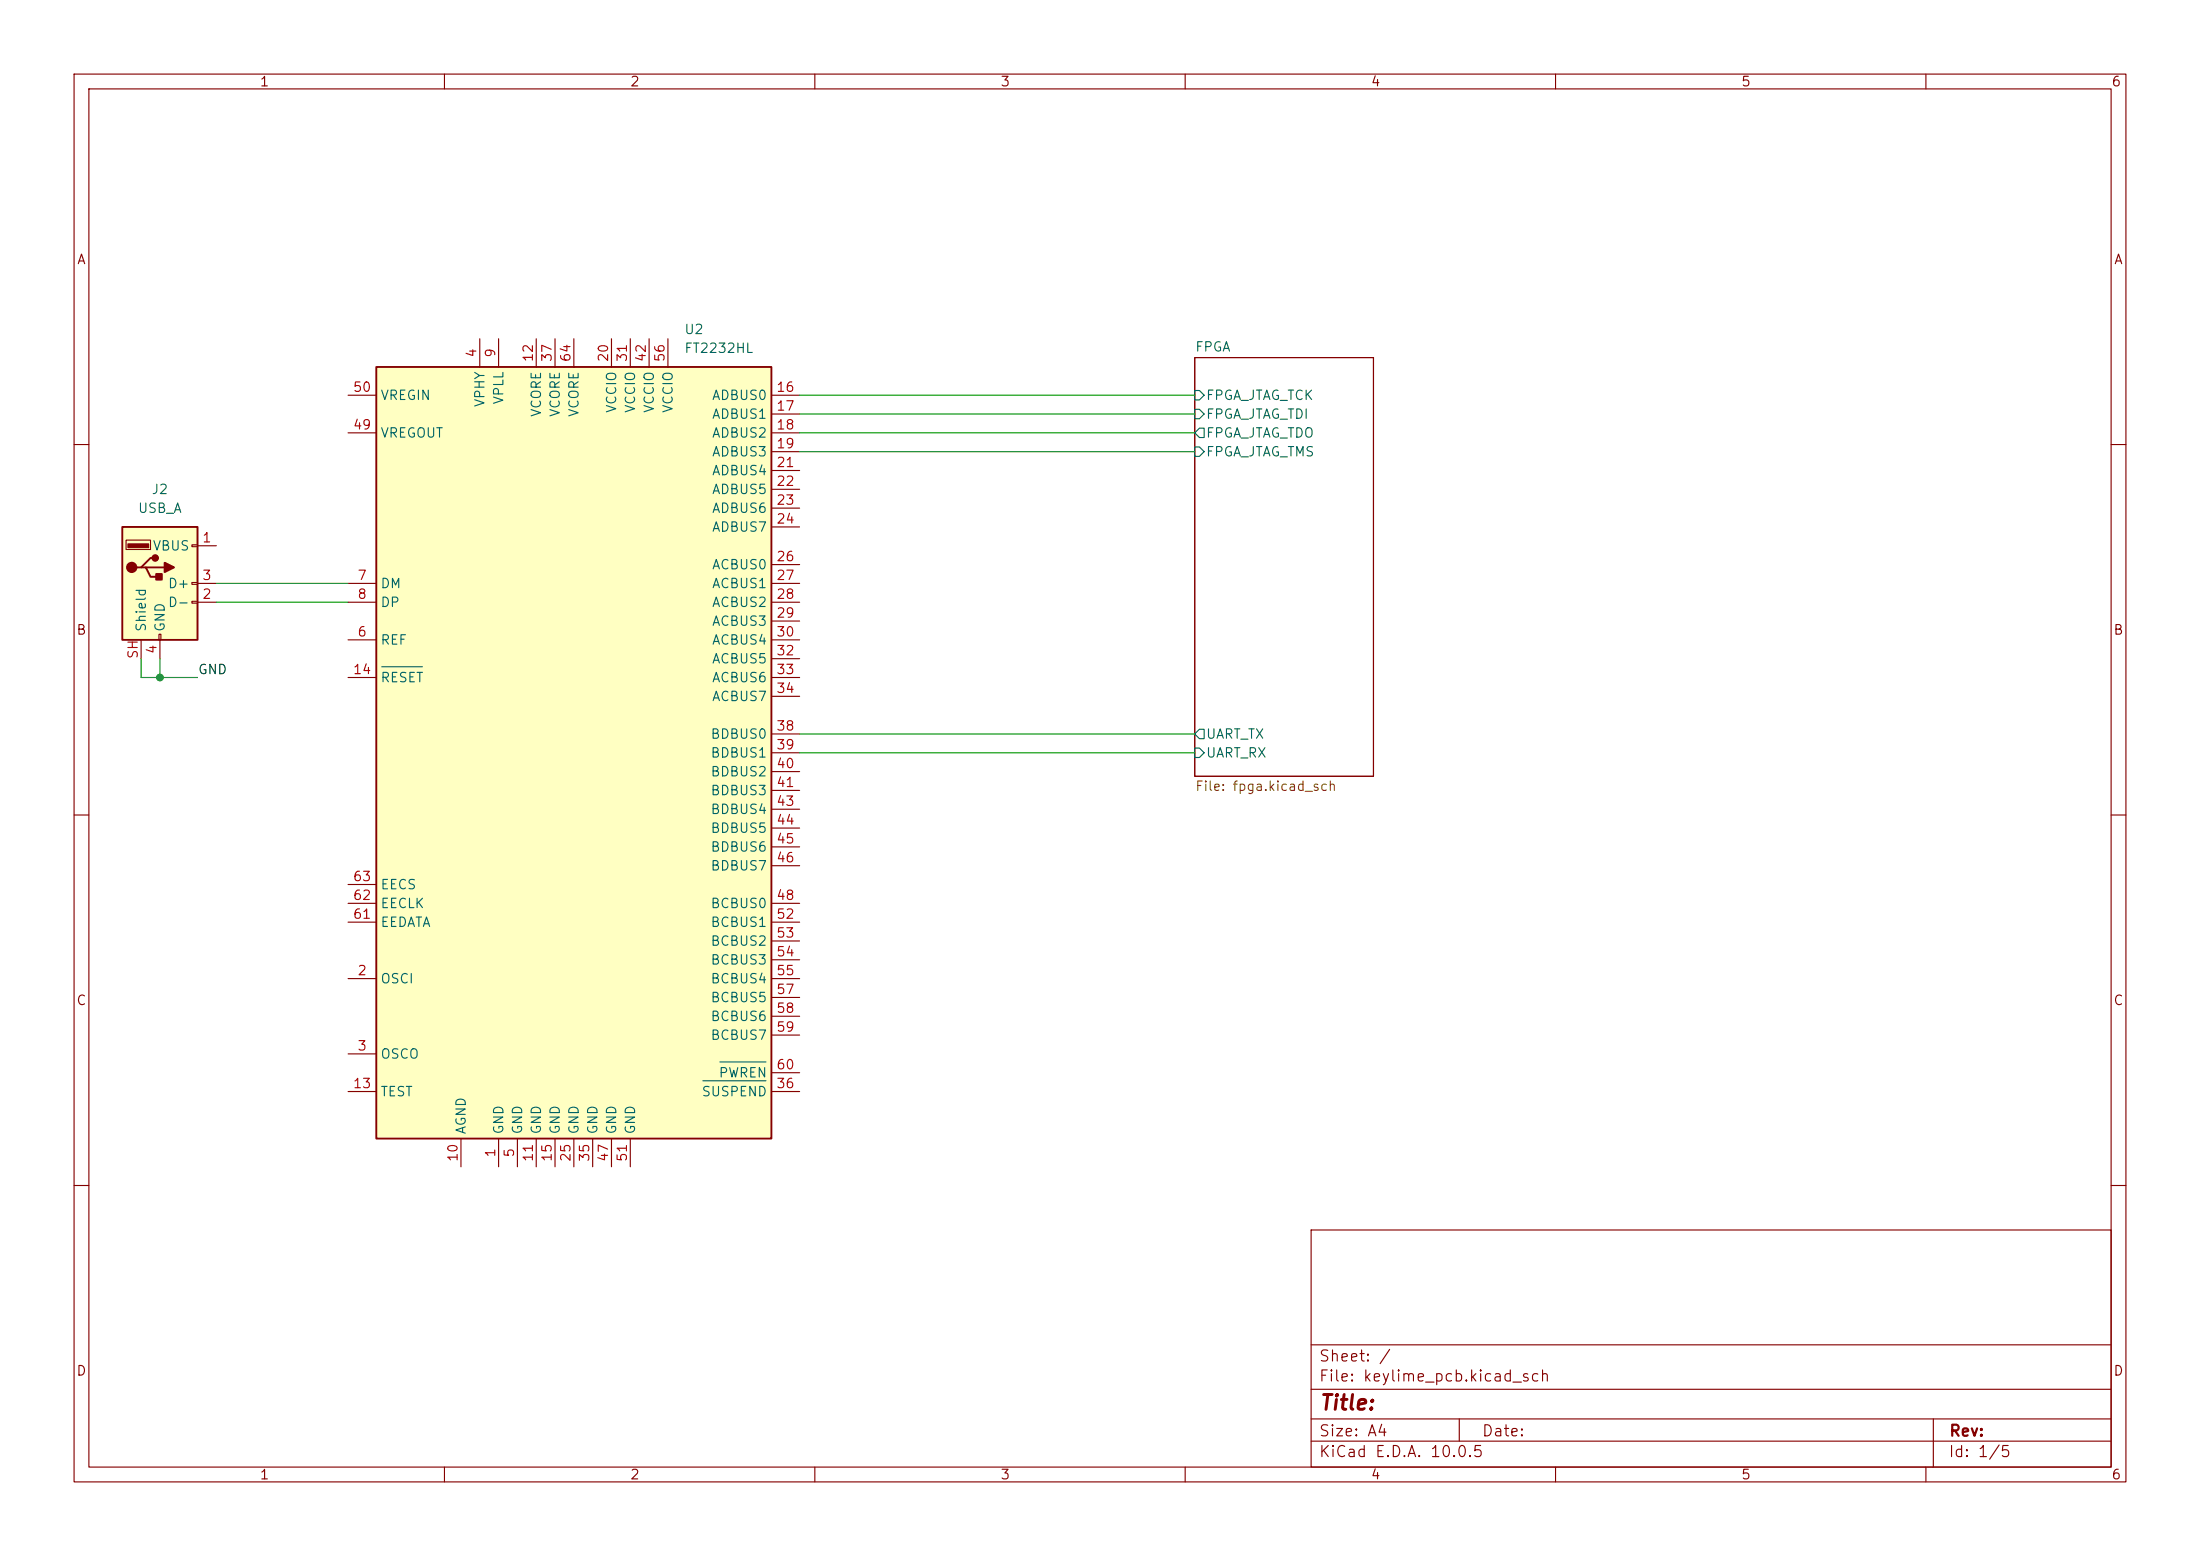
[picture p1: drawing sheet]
(kicad_sch
 (version 20260306)
 (generator "eeschema")
 (generator_version "10.0")
 (paper "A4")
 (lib_symbols
  (symbol "Connector:USB_A"
   (pin_names
    (offset 1.016)) (exclude_from_sim no) (in_bom yes) (on_board yes)
   (in_pos_files yes)
   (duplicate_pin_numbers_are_jumpers no)
   (property "Reference" "J" (at -5.08 11.43 0) (show_name no) (do_not_autoplace no) (effects (font (size 1.27 1.27)) (justify left)))
   (property "Value" "USB_A" (at -5.08 8.89 0) (show_name no) (do_not_autoplace no) (effects (font (size 1.27 1.27)) (justify left)))
   (property "Footprint" "" (at 3.81 -1.27 0) (show_name no) (do_not_autoplace no) (hide yes) (effects (font (size 1.27 1.27))))
   (property "Datasheet" "" (at 3.81 -1.27 0) (show_name no) (do_not_autoplace no) (hide yes) (effects (font (size 1.27 1.27))))
   (property "Description" "USB Type A connector" (at 0 0 0) (show_name no) (do_not_autoplace no) (hide yes) (effects (font (size 1.27 1.27))))
   (symbol "USB_A_0_1"
    (rectangle (start -5.08 -7.62) (end 5.08 7.62) (stroke (width 0.254) (type default)) (fill (type background)))
    (circle (center -3.81 2.159) (radius 0.635) (stroke (width 0.254) (type default)) (fill (type outline)))
    (polyline (pts (xy -3.175 2.159) (xy -2.54 2.159) (xy -1.27 3.429) (xy -0.635 3.429)) (stroke (width 0.254) (type default)) (fill (type none)))
    (polyline (pts (xy -2.54 2.159) (xy -1.905 2.159) (xy -1.27 0.889) (xy 0 0.889)) (stroke (width 0.254) (type default)) (fill (type none)))
    (rectangle (start -1.524 4.826) (end -4.318 5.334) (stroke (width 0) (type default)) (fill (type outline)))
    (rectangle (start -1.27 4.572) (end -4.572 5.842) (stroke (width 0) (type default)) (fill (type none)))
    (circle (center -0.635 3.429) (radius 0.381) (stroke (width 0.254) (type default)) (fill (type outline)))
    (rectangle (start -0.127 -7.62) (end 0.127 -6.858) (stroke (width 0) (type default)) (fill (type none)))
    (rectangle (start 0.254 1.27) (end -0.508 0.508) (stroke (width 0.254) (type default)) (fill (type outline)))
    (polyline (pts (xy 0.635 2.794) (xy 0.635 1.524) (xy 1.905 2.159) (xy 0.635 2.794)) (stroke (width 0.254) (type default)) (fill (type outline)))
    (rectangle (start 5.08 4.953) (end 4.318 5.207) (stroke (width 0) (type default)) (fill (type none)))
    (rectangle (start 5.08 -0.127) (end 4.318 0.127) (stroke (width 0) (type default)) (fill (type none)))
    (rectangle (start 5.08 -2.667) (end 4.318 -2.413) (stroke (width 0) (type default)) (fill (type none))))
   (symbol "USB_A_1_1"
    (polyline (pts (xy -1.905 2.159) (xy 0.635 2.159)) (stroke (width 0.254) (type default)) (fill (type none)))
    (pin power_in line (at 7.62 5.08 180) (length 2.54) (name "VBUS" (effects (font (size 1.27 1.27)))) (number "1" (effects (font (size 1.27 1.27)))))
    (pin bidirectional line (at 7.62 -2.54 180) (length 2.54) (name "D-" (effects (font (size 1.27 1.27)))) (number "2" (effects (font (size 1.27 1.27)))))
    (pin bidirectional line (at 7.62 0 180) (length 2.54) (name "D+" (effects (font (size 1.27 1.27)))) (number "3" (effects (font (size 1.27 1.27)))))
    (pin power_in line (at 0 -10.16 90) (length 2.54) (name "GND" (effects (font (size 1.27 1.27)))) (number "4" (effects (font (size 1.27 1.27)))))
    (pin passive line (at -2.54 -10.16 90) (length 2.54) (name "Shield" (effects (font (size 1.27 1.27)))) (number "SH" (effects (font (size 1.27 1.27))))))
   (embedded_fonts no))
  (symbol "Interface_USB:FT2232HL" (exclude_from_sim no) (in_bom yes) (on_board yes)
   (in_pos_files yes)
   (duplicate_pin_numbers_are_jumpers no)
   (property "Reference" "U" (at -26.67 53.34 0) (show_name no) (do_not_autoplace no) (effects (font (size 1.27 1.27)) (justify left)))
   (property "Value" "FT2232HL" (at 19.05 53.34 0) (show_name no) (do_not_autoplace no) (effects (font (size 1.27 1.27)) (justify left)))
   (property "Footprint" "Package_QFP:LQFP-64_10x10mm_P0.5mm" (at 0 0 0) (show_name no) (do_not_autoplace no) (hide yes) (effects (font (size 1.27 1.27))))
   (property "Datasheet" "https://www.ftdichip.com/Support/Documents/DataSheets/ICs/DS_FT2232H.pdf" (at 0 0 0) (show_name no) (do_not_autoplace no) (hide yes) (effects (font (size 1.27 1.27))))
   (property "Description" "Hi Speed Double Channel USB UART/FIFO, LQFP-64" (at 0 0 0) (show_name no) (do_not_autoplace no) (hide yes) (effects (font (size 1.27 1.27))))
   (symbol "FT2232HL_0_1"
    (rectangle (start -26.67 -52.07) (end 26.67 52.07) (stroke (width 0.254) (type default)) (fill (type background))))
   (symbol "FT2232HL_1_1"
    (pin power_in line (at -10.16 -55.88 90) (length 3.81) (name "GND" (effects (font (size 1.27 1.27)))) (number "1" (effects (font (size 1.27 1.27)))))
    (pin input line (at -30.48 -30.48 0) (length 3.81) (name "OSCI" (effects (font (size 1.27 1.27)))) (number "2" (effects (font (size 1.27 1.27)))))
    (pin output line (at -30.48 -40.64 0) (length 3.81) (name "OSCO" (effects (font (size 1.27 1.27)))) (number "3" (effects (font (size 1.27 1.27)))))
    (pin power_in line (at -12.7 55.88 270) (length 3.81) (name "VPHY" (effects (font (size 1.27 1.27)))) (number "4" (effects (font (size 1.27 1.27)))))
    (pin power_in line (at -7.62 -55.88 90) (length 3.81) (name "GND" (effects (font (size 1.27 1.27)))) (number "5" (effects (font (size 1.27 1.27)))))
    (pin output line (at -30.48 15.24 0) (length 3.81) (name "REF" (effects (font (size 1.27 1.27)))) (number "6" (effects (font (size 1.27 1.27)))))
    (pin bidirectional line (at -30.48 22.86 0) (length 3.81) (name "DM" (effects (font (size 1.27 1.27)))) (number "7" (effects (font (size 1.27 1.27)))))
    (pin bidirectional line (at -30.48 20.32 0) (length 3.81) (name "DP" (effects (font (size 1.27 1.27)))) (number "8" (effects (font (size 1.27 1.27)))))
    (pin input line (at -10.16 55.88 270) (length 3.81) (name "VPLL" (effects (font (size 1.27 1.27)))) (number "9" (effects (font (size 1.27 1.27)))))
    (pin power_in line (at -15.24 -55.88 90) (length 3.81) (name "AGND" (effects (font (size 1.27 1.27)))) (number "10" (effects (font (size 1.27 1.27)))))
    (pin power_in line (at -5.08 -55.88 90) (length 3.81) (name "GND" (effects (font (size 1.27 1.27)))) (number "11" (effects (font (size 1.27 1.27)))))
    (pin power_in line (at -5.08 55.88 270) (length 3.81) (name "VCORE" (effects (font (size 1.27 1.27)))) (number "12" (effects (font (size 1.27 1.27)))))
    (pin input line (at -30.48 -45.72 0) (length 3.81) (name "TEST" (effects (font (size 1.27 1.27)))) (number "13" (effects (font (size 1.27 1.27)))))
    (pin input line (at -30.48 10.16 0) (length 3.81) (name "~{RESET}" (effects (font (size 1.27 1.27)))) (number "14" (effects (font (size 1.27 1.27)))))
    (pin power_in line (at -2.54 -55.88 90) (length 3.81) (name "GND" (effects (font (size 1.27 1.27)))) (number "15" (effects (font (size 1.27 1.27)))))
    (pin bidirectional line (at 30.48 48.26 180) (length 3.81) (name "ADBUS0" (effects (font (size 1.27 1.27)))) (number "16" (effects (font (size 1.27 1.27)))))
    (pin bidirectional line (at 30.48 45.72 180) (length 3.81) (name "ADBUS1" (effects (font (size 1.27 1.27)))) (number "17" (effects (font (size 1.27 1.27)))))
    (pin bidirectional line (at 30.48 43.18 180) (length 3.81) (name "ADBUS2" (effects (font (size 1.27 1.27)))) (number "18" (effects (font (size 1.27 1.27)))))
    (pin bidirectional line (at 30.48 40.64 180) (length 3.81) (name "ADBUS3" (effects (font (size 1.27 1.27)))) (number "19" (effects (font (size 1.27 1.27)))))
    (pin power_in line (at 5.08 55.88 270) (length 3.81) (name "VCCIO" (effects (font (size 1.27 1.27)))) (number "20" (effects (font (size 1.27 1.27)))))
    (pin bidirectional line (at 30.48 38.1 180) (length 3.81) (name "ADBUS4" (effects (font (size 1.27 1.27)))) (number "21" (effects (font (size 1.27 1.27)))))
    (pin bidirectional line (at 30.48 35.56 180) (length 3.81) (name "ADBUS5" (effects (font (size 1.27 1.27)))) (number "22" (effects (font (size 1.27 1.27)))))
    (pin bidirectional line (at 30.48 33.02 180) (length 3.81) (name "ADBUS6" (effects (font (size 1.27 1.27)))) (number "23" (effects (font (size 1.27 1.27)))))
    (pin bidirectional line (at 30.48 30.48 180) (length 3.81) (name "ADBUS7" (effects (font (size 1.27 1.27)))) (number "24" (effects (font (size 1.27 1.27)))))
    (pin power_in line (at 0 -55.88 90) (length 3.81) (name "GND" (effects (font (size 1.27 1.27)))) (number "25" (effects (font (size 1.27 1.27)))))
    (pin bidirectional line (at 30.48 25.4 180) (length 3.81) (name "ACBUS0" (effects (font (size 1.27 1.27)))) (number "26" (effects (font (size 1.27 1.27)))))
    (pin bidirectional line (at 30.48 22.86 180) (length 3.81) (name "ACBUS1" (effects (font (size 1.27 1.27)))) (number "27" (effects (font (size 1.27 1.27)))))
    (pin bidirectional line (at 30.48 20.32 180) (length 3.81) (name "ACBUS2" (effects (font (size 1.27 1.27)))) (number "28" (effects (font (size 1.27 1.27)))))
    (pin bidirectional line (at 30.48 17.78 180) (length 3.81) (name "ACBUS3" (effects (font (size 1.27 1.27)))) (number "29" (effects (font (size 1.27 1.27)))))
    (pin bidirectional line (at 30.48 15.24 180) (length 3.81) (name "ACBUS4" (effects (font (size 1.27 1.27)))) (number "30" (effects (font (size 1.27 1.27)))))
    (pin power_in line (at 7.62 55.88 270) (length 3.81) (name "VCCIO" (effects (font (size 1.27 1.27)))) (number "31" (effects (font (size 1.27 1.27)))))
    (pin bidirectional line (at 30.48 12.7 180) (length 3.81) (name "ACBUS5" (effects (font (size 1.27 1.27)))) (number "32" (effects (font (size 1.27 1.27)))))
    (pin bidirectional line (at 30.48 10.16 180) (length 3.81) (name "ACBUS6" (effects (font (size 1.27 1.27)))) (number "33" (effects (font (size 1.27 1.27)))))
    (pin bidirectional line (at 30.48 7.62 180) (length 3.81) (name "ACBUS7" (effects (font (size 1.27 1.27)))) (number "34" (effects (font (size 1.27 1.27)))))
    (pin power_in line (at 2.54 -55.88 90) (length 3.81) (name "GND" (effects (font (size 1.27 1.27)))) (number "35" (effects (font (size 1.27 1.27)))))
    (pin output line (at 30.48 -45.72 180) (length 3.81) (name "~{SUSPEND}" (effects (font (size 1.27 1.27)))) (number "36" (effects (font (size 1.27 1.27)))))
    (pin power_in line (at -2.54 55.88 270) (length 3.81) (name "VCORE" (effects (font (size 1.27 1.27)))) (number "37" (effects (font (size 1.27 1.27)))))
    (pin bidirectional line (at 30.48 2.54 180) (length 3.81) (name "BDBUS0" (effects (font (size 1.27 1.27)))) (number "38" (effects (font (size 1.27 1.27)))))
    (pin bidirectional line (at 30.48 0 180) (length 3.81) (name "BDBUS1" (effects (font (size 1.27 1.27)))) (number "39" (effects (font (size 1.27 1.27)))))
    (pin bidirectional line (at 30.48 -2.54 180) (length 3.81) (name "BDBUS2" (effects (font (size 1.27 1.27)))) (number "40" (effects (font (size 1.27 1.27)))))
    (pin bidirectional line (at 30.48 -5.08 180) (length 3.81) (name "BDBUS3" (effects (font (size 1.27 1.27)))) (number "41" (effects (font (size 1.27 1.27)))))
    (pin power_in line (at 10.16 55.88 270) (length 3.81) (name "VCCIO" (effects (font (size 1.27 1.27)))) (number "42" (effects (font (size 1.27 1.27)))))
    (pin bidirectional line (at 30.48 -7.62 180) (length 3.81) (name "BDBUS4" (effects (font (size 1.27 1.27)))) (number "43" (effects (font (size 1.27 1.27)))))
    (pin bidirectional line (at 30.48 -10.16 180) (length 3.81) (name "BDBUS5" (effects (font (size 1.27 1.27)))) (number "44" (effects (font (size 1.27 1.27)))))
    (pin bidirectional line (at 30.48 -12.7 180) (length 3.81) (name "BDBUS6" (effects (font (size 1.27 1.27)))) (number "45" (effects (font (size 1.27 1.27)))))
    (pin bidirectional line (at 30.48 -15.24 180) (length 3.81) (name "BDBUS7" (effects (font (size 1.27 1.27)))) (number "46" (effects (font (size 1.27 1.27)))))
    (pin power_in line (at 5.08 -55.88 90) (length 3.81) (name "GND" (effects (font (size 1.27 1.27)))) (number "47" (effects (font (size 1.27 1.27)))))
    (pin bidirectional line (at 30.48 -20.32 180) (length 3.81) (name "BCBUS0" (effects (font (size 1.27 1.27)))) (number "48" (effects (font (size 1.27 1.27)))))
    (pin power_out line (at -30.48 43.18 0) (length 3.81) (name "VREGOUT" (effects (font (size 1.27 1.27)))) (number "49" (effects (font (size 1.27 1.27)))))
    (pin power_in line (at -30.48 48.26 0) (length 3.81) (name "VREGIN" (effects (font (size 1.27 1.27)))) (number "50" (effects (font (size 1.27 1.27)))))
    (pin power_in line (at 7.62 -55.88 90) (length 3.81) (name "GND" (effects (font (size 1.27 1.27)))) (number "51" (effects (font (size 1.27 1.27)))))
    (pin bidirectional line (at 30.48 -22.86 180) (length 3.81) (name "BCBUS1" (effects (font (size 1.27 1.27)))) (number "52" (effects (font (size 1.27 1.27)))))
    (pin bidirectional line (at 30.48 -25.4 180) (length 3.81) (name "BCBUS2" (effects (font (size 1.27 1.27)))) (number "53" (effects (font (size 1.27 1.27)))))
    (pin bidirectional line (at 30.48 -27.94 180) (length 3.81) (name "BCBUS3" (effects (font (size 1.27 1.27)))) (number "54" (effects (font (size 1.27 1.27)))))
    (pin bidirectional line (at 30.48 -30.48 180) (length 3.81) (name "BCBUS4" (effects (font (size 1.27 1.27)))) (number "55" (effects (font (size 1.27 1.27)))))
    (pin power_in line (at 12.7 55.88 270) (length 3.81) (name "VCCIO" (effects (font (size 1.27 1.27)))) (number "56" (effects (font (size 1.27 1.27)))))
    (pin bidirectional line (at 30.48 -33.02 180) (length 3.81) (name "BCBUS5" (effects (font (size 1.27 1.27)))) (number "57" (effects (font (size 1.27 1.27)))))
    (pin bidirectional line (at 30.48 -35.56 180) (length 3.81) (name "BCBUS6" (effects (font (size 1.27 1.27)))) (number "58" (effects (font (size 1.27 1.27)))))
    (pin bidirectional line (at 30.48 -38.1 180) (length 3.81) (name "BCBUS7" (effects (font (size 1.27 1.27)))) (number "59" (effects (font (size 1.27 1.27)))))
    (pin output line (at 30.48 -43.18 180) (length 3.81) (name "~{PWREN}" (effects (font (size 1.27 1.27)))) (number "60" (effects (font (size 1.27 1.27)))))
    (pin bidirectional line (at -30.48 -22.86 0) (length 3.81) (name "EEDATA" (effects (font (size 1.27 1.27)))) (number "61" (effects (font (size 1.27 1.27)))))
    (pin output line (at -30.48 -20.32 0) (length 3.81) (name "EECLK" (effects (font (size 1.27 1.27)))) (number "62" (effects (font (size 1.27 1.27)))))
    (pin output line (at -30.48 -17.78 0) (length 3.81) (name "EECS" (effects (font (size 1.27 1.27)))) (number "63" (effects (font (size 1.27 1.27)))))
    (pin power_in line (at 0 55.88 270) (length 3.81) (name "VCORE" (effects (font (size 1.27 1.27)))) (number "64" (effects (font (size 1.27 1.27))))))
   (embedded_fonts no)))
 (junction
  (at 21.59 91.44)
  (diameter 0)
  (color 0 0 0 0))
 (wire
  (pts (xy 107.95 58.42) (xy 161.29 58.42))
  (stroke (width 0) (type default)))
 (wire
  (pts (xy 107.95 53.34) (xy 161.29 53.34))
  (stroke (width 0) (type default)))
 (wire
  (pts (xy 107.95 101.6) (xy 161.29 101.6))
  (stroke (width 0) (type default)))
 (wire
  (pts (xy 19.05 91.44) (xy 21.59 91.44))
  (stroke (width 0) (type default)))
 (wire
  (pts (xy 29.21 81.28) (xy 46.99 81.28))
  (stroke (width 0) (type default)))
 (wire
  (pts (xy 107.95 99.06) (xy 161.29 99.06))
  (stroke (width 0) (type default)))
 (wire
  (pts (xy 21.59 91.44) (xy 26.67 91.44))
  (stroke (width 0) (type default)))
 (wire
  (pts (xy 19.05 88.9) (xy 19.05 91.44))
  (stroke (width 0) (type default)))
 (wire
  (pts (xy 107.95 55.88) (xy 161.29 55.88))
  (stroke (width 0) (type default)))
 (wire
  (pts (xy 107.95 60.96) (xy 161.29 60.96))
  (stroke (width 0) (type default)))
 (wire
  (pts (xy 29.21 78.74) (xy 46.99 78.74))
  (stroke (width 0) (type default)))
 (wire
  (pts (xy 21.59 88.9) (xy 21.59 91.44))
  (stroke (width 0) (type default)))
 (label "GND"
  (at 26.67 91.44 0)
  (effects (font (size 1.27 1.27)) (justify left bottom)))
 (symbol
  (lib_id "Connector:USB_A")
  (at 21.59 78.74 0)
  (unit 1)
  (body_style 1)
  (exclude_from_sim no)
  (in_bom yes)
  (on_board yes)
  (in_pos_files yes)
  (dnp no)
  (fields_autoplaced yes)
  (property "Reference" "J2" (at 21.59 66.04 0) (show_name no) (do_not_autoplace no) (effects (font (size 1.27 1.27))))
  (property "Value" "USB_A" (at 21.59 68.58 0) (show_name no) (do_not_autoplace no) (effects (font (size 1.27 1.27))))
  (property "Footprint" "" (at 25.4 80.01 0) (hide yes) (show_name no) (do_not_autoplace no) (effects (font (size 1.27 1.27))))
  (property "Datasheet" "" (at 25.4 80.01 0) (hide yes) (show_name no) (do_not_autoplace no) (effects (font (size 1.27 1.27))))
  (property "Description" "USB Type A connector" (at 21.59 78.74 0) (hide yes) (show_name no) (do_not_autoplace no) (effects (font (size 1.27 1.27))))
  (pin "2")
  (pin "1")
  (pin "4")
  (pin "3")
  (pin "SH"))
 (symbol
  (lib_id "Interface_USB:FT2232HL")
  (at 77.47 101.6 0)
  (unit 1)
  (body_style 1)
  (exclude_from_sim no)
  (in_bom yes)
  (on_board yes)
  (in_pos_files yes)
  (dnp no)
  (fields_autoplaced yes)
  (property "Reference" "U2" (at 92.3133 44.45 0) (show_name no) (do_not_autoplace no) (effects (font (size 1.27 1.27)) (justify left)))
  (property "Value" "FT2232HL" (at 92.3133 46.99 0) (show_name no) (do_not_autoplace no) (effects (font (size 1.27 1.27)) (justify left)))
  (property "Footprint" "Package_QFP:LQFP-64_10x10mm_P0.5mm" (at 77.47 101.6 0) (hide yes) (show_name no) (do_not_autoplace no) (effects (font (size 1.27 1.27))))
  (property "Datasheet" "https://www.ftdichip.com/Support/Documents/DataSheets/ICs/DS_FT2232H.pdf" (at 77.47 101.6 0) (hide yes) (show_name no) (do_not_autoplace no) (effects (font (size 1.27 1.27))))
  (property "Description" "Hi Speed Double Channel USB UART/FIFO, LQFP-64" (at 77.47 101.6 0) (hide yes) (show_name no) (do_not_autoplace no) (effects (font (size 1.27 1.27))))
  (pin "4")
  (pin "14")
  (pin "22")
  (pin "27")
  (pin "10")
  (pin "16")
  (pin "3")
  (pin "12")
  (pin "17")
  (pin "9")
  (pin "11")
  (pin "7")
  (pin "13")
  (pin "15")
  (pin "18")
  (pin "6")
  (pin "19")
  (pin "20")
  (pin "24")
  (pin "25")
  (pin "1")
  (pin "2")
  (pin "5")
  (pin "8")
  (pin "21")
  (pin "23")
  (pin "26")
  (pin "50")
  (pin "38")
  (pin "43")
  (pin "44")
  (pin "32")
  (pin "31")
  (pin "36")
  (pin "45")
  (pin "47")
  (pin "35")
  (pin "46")
  (pin "55")
  (pin "48")
  (pin "49")
  (pin "39")
  (pin "33")
  (pin "30")
  (pin "41")
  (pin "42")
  (pin "29")
  (pin "37")
  (pin "28")
  (pin "34")
  (pin "40")
  (pin "51")
  (pin "52")
  (pin "53")
  (pin "54")
  (pin "56")
  (pin "58")
  (pin "59")
  (pin "60")
  (pin "61")
  (pin "57")
  (pin "63")
  (pin "64")
  (pin "62"))
 (sheet
  (at 161.29 48.26)
  (size 24.13 56.515)
  (exclude_from_sim no)
  (in_bom yes)
  (on_board yes)
  (dnp no)
  (fields_autoplaced yes)
  (stroke (width 0.1524) (type solid))
  (fill (color 0 0 0 0))
  (property "Sheetname" "FPGA" (at 161.29 47.5484 0) (show_name no) (do_not_autoplace no) (effects (font (size 1.27 1.27)) (justify left bottom)))
  (property "Sheetfile" "fpga.kicad_sch" (at 161.29 105.3596 0) (show_name no) (do_not_autoplace no) (effects (font (size 1.27 1.27)) (justify left top)))
  (pin "FPGA_JTAG_TDI" input (at 161.29 55.88 180) (effects (font (size 1.27 1.27)) (justify left)))
  (pin "FPGA_JTAG_TMS" input (at 161.29 60.96 180) (effects (font (size 1.27 1.27)) (justify left)))
  (pin "FPGA_JTAG_TDO" output (at 161.29 58.42 180) (effects (font (size 1.27 1.27)) (justify left)))
  (pin "FPGA_JTAG_TCK" input (at 161.29 53.34 180) (effects (font (size 1.27 1.27)) (justify left)))
  (pin "UART_TX" output (at 161.29 99.06 180) (effects (font (size 1.27 1.27)) (justify left)))
  (pin "UART_RX" input (at 161.29 101.6 180) (effects (font (size 1.27 1.27)) (justify left))))
 (sheet_instances
  (path ""
   (page "1")))
 (embedded_fonts no))
